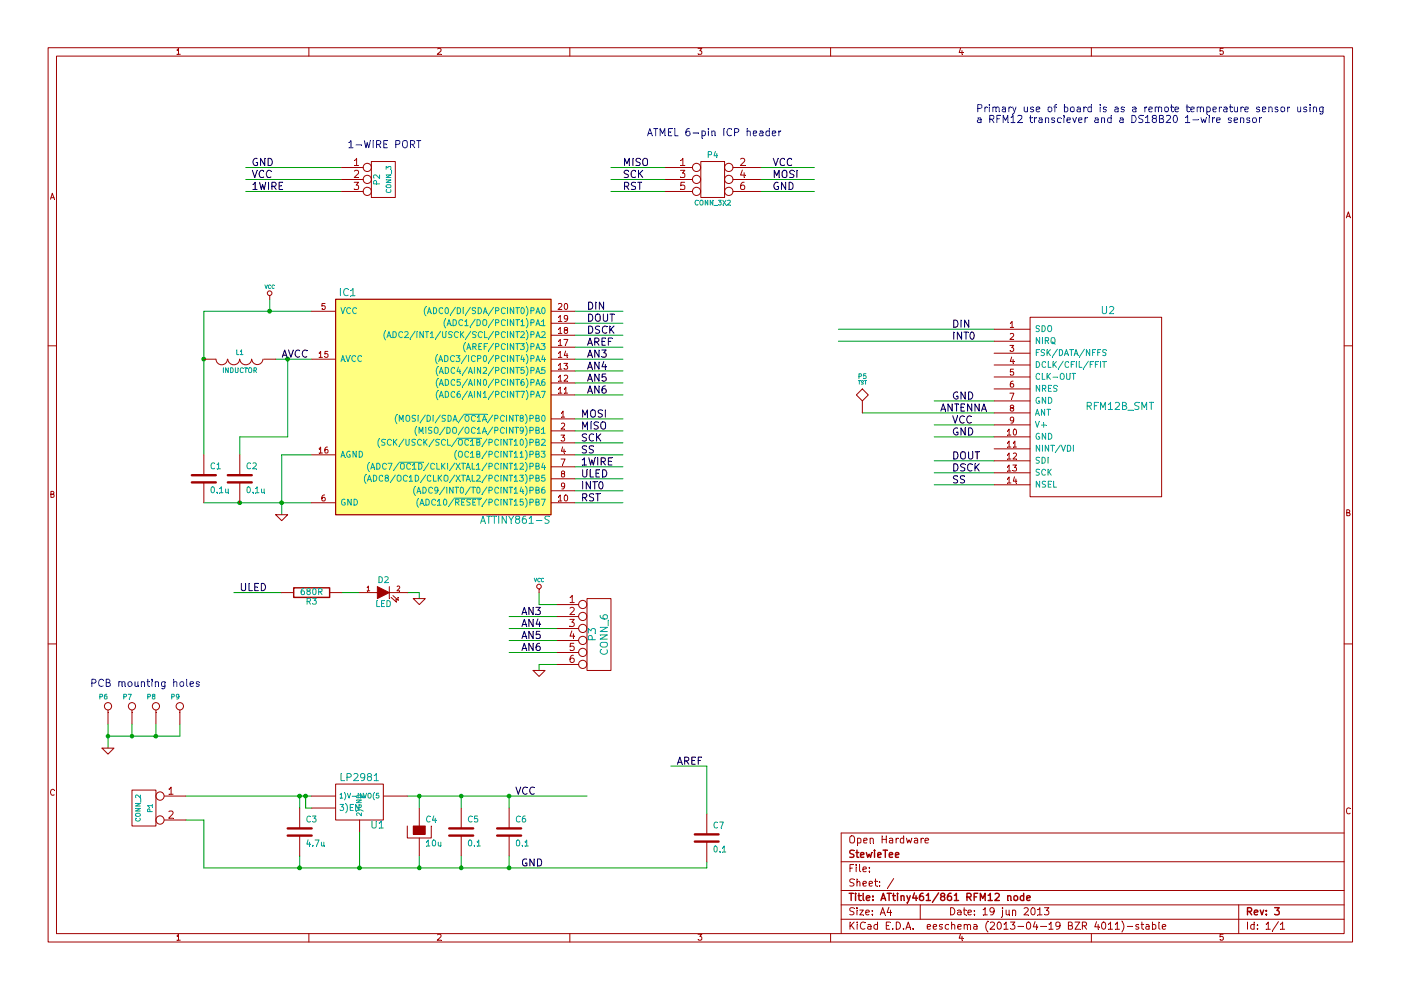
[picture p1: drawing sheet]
EESchema Schematic File Version 2  date 24/06/2013 1:32:45 PM
LIBS:attiny
LIBS:power
LIBS:device
LIBS:transistors
LIBS:conn
LIBS:linear
LIBS:regul
LIBS:74xx
LIBS:cmos4000
LIBS:adc-dac
LIBS:memory
LIBS:xilinx
LIBS:special
LIBS:microcontrollers
LIBS:dsp
LIBS:microchip
LIBS:analog_switches
LIBS:motorola
LIBS:texas
LIBS:intel
LIBS:audio
LIBS:interface
LIBS:digital-audio
LIBS:philips
LIBS:display
LIBS:cypress
LIBS:siliconi
LIBS:opto
LIBS:atmel
LIBS:contrib
LIBS:valves
LIBS:stewartslib
LIBS:tiny461-3-cache
EELAYER 27 0
EELAYER END
$Descr A4 11693 8268
encoding utf-8
Sheet 1 1
Title "ATtiny461/861 RFM12 node"
Date "19 jun 2013"
Rev "3"
Comp "StewieTee"
Comment1 "Open Hardware"
Comment2 ""
Comment3 ""
Comment4 ""
$EndDescr
Wire Wire Line
	5200 4200 4800 4200
Wire Wire Line
	7800 4050 8300 4050
Wire Wire Line
	4650 5150 4250 5150
Wire Wire Line
	4800 2800 5200 2800
Wire Wire Line
	4800 2600 5200 2600
Wire Wire Line
	7800 3850 8300 3850
Wire Wire Line
	5200 4100 4800 4100
Wire Wire Line
	2350 4950 1950 4950
Wire Wire Line
	3000 4950 2850 4950
Wire Wire Line
	5200 4000 4800 4000
Connection ~ 1300 6150
Wire Wire Line
	1300 6050 1300 6150
Wire Wire Line
	1500 6050 1500 6150
Wire Wire Line
	1500 6150 900  6150
Wire Wire Line
	4500 4950 4500 5050
Wire Wire Line
	4500 5050 4650 5050
Wire Wire Line
	4800 3300 5200 3300
Wire Wire Line
	4800 3100 5200 3100
Wire Wire Line
	4650 5350 4250 5350
Wire Wire Line
	5600 6400 5900 6400
Wire Wire Line
	5900 6400 5900 6800
Connection ~ 2400 3000
Wire Wire Line
	2400 3000 2400 3650
Wire Wire Line
	2400 3650 2000 3650
Connection ~ 2250 2600
Wire Wire Line
	2250 2600 2250 2500
Wire Wire Line
	4800 2900 5200 2900
Wire Wire Line
	4800 3600 5200 3600
Connection ~ 2350 4200
Wire Wire Line
	2350 4300 2350 3800
Wire Wire Line
	2350 3800 2600 3800
Wire Wire Line
	1550 6650 2600 6650
Wire Wire Line
	7200 3450 8300 3450
Wire Wire Line
	2850 1600 2050 1600
Wire Wire Line
	6350 1500 6800 1500
Wire Wire Line
	5550 1600 5100 1600
Wire Wire Line
	5550 1400 5100 1400
Wire Wire Line
	8300 3550 7800 3550
Wire Wire Line
	8300 3350 7800 3350
Connection ~ 2500 6650
Wire Wire Line
	2500 6750 2500 6650
Connection ~ 3500 6650
Wire Wire Line
	3500 6750 3500 6650
Connection ~ 3850 6650
Connection ~ 4250 6650
Wire Wire Line
	3850 6650 3850 6750
Wire Wire Line
	4250 6650 4250 6750
Wire Wire Line
	4250 7250 4250 7150
Wire Wire Line
	3850 7250 3850 7150
Connection ~ 4250 7250
Wire Wire Line
	3000 7250 3000 6950
Connection ~ 3850 7250
Wire Wire Line
	3500 7150 3500 7250
Connection ~ 3500 7250
Wire Wire Line
	2500 7250 2500 7150
Connection ~ 3000 7250
Connection ~ 2500 7250
Wire Wire Line
	1550 6850 1700 6850
Wire Wire Line
	1700 6850 1700 7250
Wire Wire Line
	4900 6650 3400 6650
Wire Wire Line
	8300 3650 7800 3650
Wire Wire Line
	5550 1500 5100 1500
Wire Wire Line
	6350 1400 6800 1400
Wire Wire Line
	6350 1600 6800 1600
Wire Wire Line
	2850 1400 2050 1400
Wire Wire Line
	2850 1500 2050 1500
Wire Wire Line
	2600 6750 2550 6750
Wire Wire Line
	2550 6750 2550 6650
Connection ~ 2550 6650
Wire Wire Line
	4800 3500 5200 3500
Wire Wire Line
	4800 3700 5200 3700
Wire Wire Line
	2000 3650 2000 3800
Wire Wire Line
	1700 4200 2600 4200
Connection ~ 2000 4200
Wire Wire Line
	1700 3800 1700 2600
Wire Wire Line
	1700 2600 2600 2600
Connection ~ 1700 3000
Wire Wire Line
	2300 3000 2600 3000
Wire Wire Line
	1700 7250 5900 7250
Wire Wire Line
	5900 7250 5900 7200
Wire Wire Line
	4650 5250 4250 5250
Wire Wire Line
	4650 5450 4250 5450
Wire Wire Line
	4800 3200 5200 3200
Wire Wire Line
	1100 6050 1100 6150
Connection ~ 1100 6150
Wire Wire Line
	900  6250 900  6050
Connection ~ 900  6150
Wire Wire Line
	3500 5000 3500 4950
Wire Wire Line
	3500 4950 3400 4950
Wire Wire Line
	7000 2750 8300 2750
Wire Wire Line
	7000 2850 8300 2850
Wire Wire Line
	7800 3950 8300 3950
Wire Wire Line
	5200 3000 4800 3000
Wire Wire Line
	4800 2700 5200 2700
Wire Wire Line
	4650 5550 4500 5550
Wire Wire Line
	4500 5550 4500 5600
Wire Wire Line
	5200 3800 4800 3800
Wire Wire Line
	5200 3900 4800 3900
Text Notes 750  5750 0    60   ~ 0
PCB mounting holes
Text Label 4350 5150 0    60   ~ 0
AN3
$Comp
L CONN_6 P3
U 1 1
P 5000 5300
F 0 "P3" V 4950 5300 60  0000 C CNN
F 1 "CONN_6" V 5050 5300 60  0000 C CNN
F 2 "" H 5000 5300 60  0001 C CNN
F 3 "" H 5000 5300 60  0001 C CNN
	1    5000 5300
	1    0    0    -1  
$EndComp
Text Label 4900 3000 0    60   ~ 0
AN3
Text Label 4900 3200 0    60   ~ 0
AN5
Text Label 4900 3300 0    60   ~ 0
AN6
Text Label 4900 2800 0    60   ~ 0
DSCK
Text Label 4900 2700 0    60   ~ 0
DOUT
Text Label 4900 2600 0    60   ~ 0
DIN
Text Label 4850 3800 0    60   ~ 0
SS
Text Label 7950 3950 0    60   ~ 0
DSCK
Text Label 7950 3850 0    60   ~ 0
DOUT
Text Label 7950 2750 0    60   ~ 0
DIN
$Comp
L ATTINY861-S IC1
U 1 1
P 3400 3400
F 0 "IC1" H 2900 4350 60  0000 C CNN
F 1 "ATTINY861-S" H 4300 2450 60  0000 C CNN
F 2 "SO20" H 2950 2450 60  0001 C CNN
F 3 "" H 3400 3400 60  0001 C CNN
	1    3400 3400
	1    0    0    -1  
$EndComp
Text Label 2000 4950 0    60   ~ 0
ULED
$Comp
L GND #PWR01
U 1 1
P 3500 5000
F 0 "#PWR01" H 3500 5000 30  0001 C CNN
F 1 "GND" H 3500 4930 30  0001 C CNN
F 2 "" H 3500 5000 60  0001 C CNN
F 3 "" H 3500 5000 60  0001 C CNN
	1    3500 5000
	1    0    0    -1  
$EndComp
$Comp
L LED D2
U 1 1
P 3200 4950
F 0 "D2" H 3200 5050 50  0000 C CNN
F 1 "LED" H 3200 4850 50  0000 C CNN
F 2 "" H 3200 4950 60  0001 C CNN
F 3 "" H 3200 4950 60  0001 C CNN
	1    3200 4950
	1    0    0    -1  
$EndComp
$Comp
L R R3
U 1 1
P 2600 4950
F 0 "R3" V 2680 4950 50  0000 C CNN
F 1 "680R" V 2600 4950 50  0000 C CNN
F 2 "" H 2600 4950 60  0001 C CNN
F 3 "" H 2600 4950 60  0001 C CNN
	1    2600 4950
	0    1    1    0   
$EndComp
Text Label 4850 4000 0    60   ~ 0
ULED
Text Label 2350 3000 0    60   ~ 0
AVCC
$Comp
L GND #PWR02
U 1 1
P 900 6250
F 0 "#PWR02" H 900 6250 30  0001 C CNN
F 1 "GND" H 900 6180 30  0001 C CNN
F 2 "" H 900 6250 60  0001 C CNN
F 3 "" H 900 6250 60  0001 C CNN
	1    900  6250
	1    0    0    -1  
$EndComp
$Comp
L CONN_1 P9
U 1 1
P 1500 5900
F 0 "P9" V 1580 5900 40  0000 L CNN
F 1 "CONN_1" H 1500 5955 30  0001 C CNN
F 2 "" H 1500 5900 60  0001 C CNN
F 3 "" H 1500 5900 60  0001 C CNN
	1    1500 5900
	0    -1   -1   0   
$EndComp
$Comp
L CONN_1 P8
U 1 1
P 1300 5900
F 0 "P8" V 1380 5900 40  0000 L CNN
F 1 "CONN_1" H 1300 5955 30  0001 C CNN
F 2 "" H 1300 5900 60  0001 C CNN
F 3 "" H 1300 5900 60  0001 C CNN
	1    1300 5900
	0    -1   -1   0   
$EndComp
$Comp
L CONN_1 P7
U 1 1
P 1100 5900
F 0 "P7" V 1180 5900 40  0000 L CNN
F 1 "CONN_1" H 1100 5955 30  0001 C CNN
F 2 "" H 1100 5900 60  0001 C CNN
F 3 "" H 1100 5900 60  0001 C CNN
	1    1100 5900
	0    -1   -1   0   
$EndComp
$Comp
L CONN_1 P6
U 1 1
P 900 5900
F 0 "P6" V 980 5900 40  0000 L CNN
F 1 "CONN_1" H 900 5955 30  0001 C CNN
F 2 "" H 900 5900 60  0001 C CNN
F 3 "" H 900 5900 60  0001 C CNN
	1    900  5900
	0    -1   -1   0   
$EndComp
Text Label 2100 1600 0    60   ~ 0
1WIRE
$Comp
L GND #PWR03
U 1 1
P 4500 5600
F 0 "#PWR03" H 4500 5600 30  0001 C CNN
F 1 "GND" H 4500 5530 30  0001 C CNN
F 2 "" H 4500 5600 60  0001 C CNN
F 3 "" H 4500 5600 60  0001 C CNN
	1    4500 5600
	1    0    0    -1  
$EndComp
$Comp
L VCC #PWR04
U 1 1
P 4500 4950
F 0 "#PWR04" H 4500 5050 30  0001 C CNN
F 1 "VCC" H 4500 5050 30  0000 C CNN
F 2 "" H 4500 4950 60  0001 C CNN
F 3 "" H 4500 4950 60  0001 C CNN
	1    4500 4950
	1    0    0    -1  
$EndComp
Text Label 4850 3900 0    60   ~ 0
1WIRE
Text Label 4350 5450 0    60   ~ 0
AN6
Text Label 4350 5350 0    60   ~ 0
AN5
Text Label 4350 5250 0    60   ~ 0
AN4
Text Label 4900 3100 0    60   ~ 0
AN4
Text Label 5650 6400 0    60   ~ 0
AREF
$Comp
L C C7
U 1 1
P 5900 7000
F 0 "C7" H 5950 7100 50  0000 L CNN
F 1 "0.1" H 5950 6900 50  0000 L CNN
F 2 "" H 5900 7000 60  0001 C CNN
F 3 "" H 5900 7000 60  0001 C CNN
	1    5900 7000
	1    0    0    -1  
$EndComp
$Comp
L INDUCTOR L1
U 1 1
P 2000 3000
F 0 "L1" V 1950 3000 40  0000 C CNN
F 1 "INDUCTOR" V 2100 3000 40  0000 C CNN
F 2 "" H 2000 3000 60  0001 C CNN
F 3 "" H 2000 3000 60  0001 C CNN
	1    2000 3000
	0    1    1    0   
$EndComp
$Comp
L C C1
U 1 1
P 1700 4000
F 0 "C1" H 1750 4100 50  0000 L CNN
F 1 "0.1u" H 1750 3900 50  0000 L CNN
F 2 "" H 1700 4000 60  0001 C CNN
F 3 "" H 1700 4000 60  0001 C CNN
	1    1700 4000
	1    0    0    -1  
$EndComp
Text Label 4900 2900 0    60   ~ 0
AREF
$Comp
L C C2
U 1 1
P 2000 4000
F 0 "C2" H 2050 4100 50  0000 L CNN
F 1 "0.1u" H 2050 3900 50  0000 L CNN
F 2 "" H 2000 4000 60  0001 C CNN
F 3 "" H 2000 4000 60  0001 C CNN
	1    2000 4000
	1    0    0    -1  
$EndComp
Text Label 4850 3700 0    60   ~ 0
SCK
Text Label 4850 3600 0    60   ~ 0
MISO
Text Label 4850 3500 0    60   ~ 0
MOSI
$Comp
L GND #PWR05
U 1 1
P 2350 4300
F 0 "#PWR05" H 2350 4300 30  0001 C CNN
F 1 "GND" H 2350 4230 30  0001 C CNN
F 2 "" H 2350 4300 60  0001 C CNN
F 3 "" H 2350 4300 60  0001 C CNN
	1    2350 4300
	1    0    0    -1  
$EndComp
$Comp
L VCC #PWR06
U 1 1
P 2250 2500
F 0 "#PWR06" H 2250 2600 30  0001 C CNN
F 1 "VCC" H 2250 2600 30  0000 C CNN
F 2 "" H 2250 2500 60  0001 C CNN
F 3 "" H 2250 2500 60  0001 C CNN
	1    2250 2500
	1    0    0    -1  
$EndComp
Text Notes 8150 950  0    60   ~ 0
Primary use of board is as a remote temperature sensor using\na RFM12 transciever and a DS18B20 1-wire sensor
Text Notes 2900 1250 0    60   ~ 0
1-WIRE PORT
Text Notes 5400 1150 0    60   ~ 0
ATMEL 6-pin ICP header
$Comp
L LP2981 U1
U 1 1
P 3000 6700
F 0 "U1" H 3150 6504 60  0000 C CNN
F 1 "LP2981" H 3000 6900 60  0000 C CNN
F 2 "" H 3000 6700 60  0001 C CNN
F 3 "" H 3000 6700 60  0001 C CNN
	1    3000 6700
	1    0    0    -1  
$EndComp
Text Label 2100 1400 0    60   ~ 0
GND
Text Label 2100 1500 0    60   ~ 0
VCC
$Comp
L CONN_3 P2
U 1 1
P 3200 1500
F 0 "P2" V 3150 1500 50  0000 C CNN
F 1 "CONN_3" V 3250 1500 40  0000 C CNN
F 2 "" H 3200 1500 60  0001 C CNN
F 3 "" H 3200 1500 60  0001 C CNN
	1    3200 1500
	1    0    0    -1  
$EndComp
Text Label 7950 4050 0    60   ~ 0
SS
Text Label 4850 4200 0    60   ~ 0
RST
Text Label 6450 1600 0    60   ~ 0
GND
Text Label 6450 1500 0    60   ~ 0
MOSI
Text Label 6450 1400 0    60   ~ 0
VCC
Text Label 5200 1600 0    60   ~ 0
RST
Text Label 5200 1500 0    60   ~ 0
SCK
Text Label 5200 1400 0    60   ~ 0
MISO
$Comp
L CONN_3X2 P4
U 1 1
P 5950 1550
F 0 "P4" H 5950 1800 50  0000 C CNN
F 1 "CONN_3X2" H 5950 1400 40  0000 C CNN
F 2 "" H 5950 1550 60  0001 C CNN
F 3 "" H 5950 1550 60  0001 C CNN
	1    5950 1550
	1    0    0    -1  
$EndComp
Text Label 4850 4100 0    60   ~ 0
INT0
Text Label 7950 3650 0    60   ~ 0
GND
Text Label 7950 3550 0    60   ~ 0
VCC
Text Label 7850 3450 0    60   ~ 0
ANTENNA
Text Label 7950 3350 0    60   ~ 0
GND
Text Label 7950 2850 0    60   ~ 0
INT0
$Comp
L TST P5
U 1 1
P 7200 3450
F 0 "P5" H 7200 3750 40  0000 C CNN
F 1 "TST" H 7200 3700 30  0000 C CNN
F 2 "" H 7200 3450 60  0001 C CNN
F 3 "" H 7200 3450 60  0001 C CNN
	1    7200 3450
	1    0    0    -1  
$EndComp
$Comp
L RFM12B_SMT U2
U 1 1
P 9150 2650
F 0 "U2" H 9250 2700 60  0000 C CNN
F 1 "RFM12B_SMT" H 9350 1900 60  0000 C CNN
F 2 "" H 9150 2650 60  0001 C CNN
F 3 "" H 9150 2650 60  0001 C CNN
	1    9150 2650
	1    0    0    -1  
$EndComp
$Comp
L CONN_2 P1
U 1 1
P 1200 6750
F 0 "P1" V 1150 6750 40  0000 C CNN
F 1 "CONN_2" V 1250 6750 40  0000 C CNN
F 2 "" H 1200 6750 60  0001 C CNN
F 3 "" H 1200 6750 60  0001 C CNN
	1    1200 6750
	-1   0    0    -1  
$EndComp
$Comp
L C C3
U 1 1
P 2500 6950
F 0 "C3" H 2550 7050 50  0000 L CNN
F 1 "4.7u" H 2550 6850 50  0000 L CNN
F 2 "" H 2500 6950 60  0001 C CNN
F 3 "" H 2500 6950 60  0001 C CNN
	1    2500 6950
	1    0    0    -1  
$EndComp
$Comp
L CP C4
U 1 1
P 3500 6950
F 0 "C4" H 3550 7050 50  0000 L CNN
F 1 "10u" H 3550 6850 50  0000 L CNN
F 2 "" H 3500 6950 60  0001 C CNN
F 3 "" H 3500 6950 60  0001 C CNN
	1    3500 6950
	1    0    0    -1  
$EndComp
$Comp
L C C5
U 1 1
P 3850 6950
F 0 "C5" H 3900 7050 50  0000 L CNN
F 1 "0.1" H 3900 6850 50  0000 L CNN
F 2 "" H 3850 6950 60  0001 C CNN
F 3 "" H 3850 6950 60  0001 C CNN
	1    3850 6950
	1    0    0    -1  
$EndComp
Text Label 4350 7250 0    60   ~ 0
GND
Text Label 4300 6650 0    60   ~ 0
VCC
$Comp
L C C6
U 1 1
P 4250 6950
F 0 "C6" H 4300 7050 50  0000 L CNN
F 1 "0.1" H 4300 6850 50  0000 L CNN
F 2 "" H 4250 6950 60  0001 C CNN
F 3 "" H 4250 6950 60  0001 C CNN
	1    4250 6950
	1    0    0    -1  
$EndComp
$EndSCHEMATC
